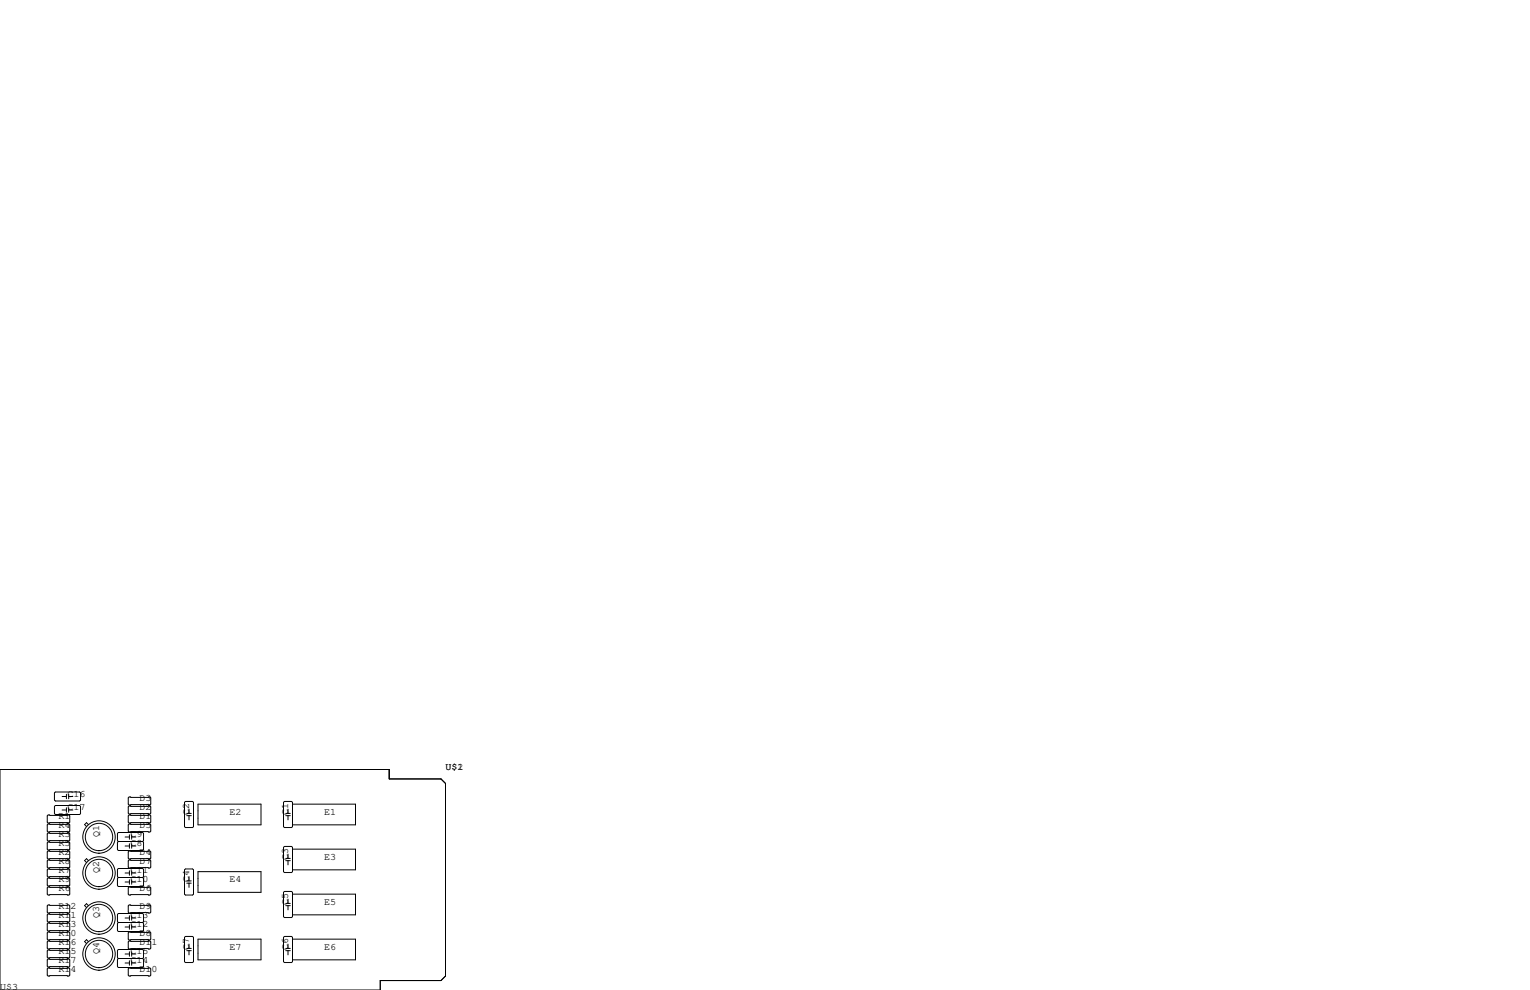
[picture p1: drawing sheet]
<svg xmlns="http://www.w3.org/2000/svg" width="432mm" height="279mm" viewBox="0 0 432 279" stroke-linecap="round" stroke-linejoin="round" font-family="sans-serif">
<g fill="none" stroke="#000" stroke-width=".28">
<path d="M0 217.2h109.9v2.6h14.6l1.2 1.3v54.4l-1.2 1.2h-17.2v2.7h-107.3zM13.6 230h5.8l.3 .3v1.7l-.3 .3h-5.8l-.3-.3v-1.7zM13.6 232.5h5.8l.3 .3v1.8l-.3 .2h-5.8l-.3-.2v-1.8zM13.6 235.1h5.8l.3 .2v1.8l-.3 .3h-5.8l-.3-.3v-1.8zM13.6 237.6h5.8l.3 .3v1.7l-.3 .3h-5.8l-.3-.3v-1.7zM15.6 223.5h6.9l.2 .3v2l-.2 .3h-6.9l-.2-.3v-2zM15.6 227.3h6.9l.2 .3v2l-.2 .3h-6.9l-.2-.3v-2zM17.5 224.8h1.2M17.5 228.6h1.2M18.7 224.2v1.2M18.7 228v1.2M19.4 224.8h1.2"/>
<path d="M19.4 224.2v1.2M19.4 228v1.2M19.4 228.6h1.2M24.9 232.7l-.5-.5-.5 .5 .5 .5M33.4 237.5l-.3-.3v-2l.3-.3h6.9l.2 .3v2l-.2 .3M33.4 237.5l-.3 .2v2.1l.3 .2h6.9l.2-.2v-2.1l-.2-.2M33.4 237.5h6.9M35.3 238.8h1.2M35.3 236.2h1.2M36.4 224.9h5.9l.2 .3v1.7l-.2 .3h-5.9l-.2-.3v-1.7zM36.4 227.5h5.9l.2 .2v1.8l-.2 .2h-5.9l-.2-.2v-1.8zM36.4 230h5.9l.2 .3v1.7l-.2 .3h-5.9l-.2-.3v-1.7z"/>
<path d="M36.4 232.5h5.9l.2 .3v1.8l-.2 .2h-5.9l-.2-.2v-1.8zM36.5 235.6v1.3M36.5 238.1v1.3M37.2 238.8h1.2M37.2 235.6v1.3M37.2 238.1v1.3M37.2 236.2h1.2M52.3 226.2h2.1l.2 .2v6.9l-.2 .3h-2.1l-.2-.3v-6.9zM52.7 229.6h1.3M52.7 230.2h1.3M53.3 228.3v1.3M53.3 230.2v1.2"/>
<path d="M55.9 226.9h17.8v5.9h-17.8zM80.3 226.2h2l.3 .2v6.9l-.3 .3h-2l-.3-.3v-6.9zM80.3 238.9h2l.3 .2v6.9l-.3 .3h-2l-.3-.3v-6.9zM80.6 229.6h1.3M80.6 230.2h1.3M81.3 228.3v1.3M81.3 230.2v1.2M82.6 226.9h17.7v5.9h-17.7M82.6 239.6h17.7v5.9h-17.7M13.6 240.2h5.8l.3 .2v1.8l-.3 .2h-5.8l-.3-.2v-1.8zM13.6 242.7h5.8l.3 .3v1.7l-.3 .3h-5.8l-.3-.3v-1.7zM13.6 245.2h5.8l.3 .3v1.8l-.3 .2h-5.8l-.3-.2v-1.8z"/>
<path d="M13.6 247.8h5.8l.3 .2v1.8l-.3 .3h-5.8l-.3-.3v-1.8zM13.6 250.3h5.8l.3 .3v1.7l-.3 .3h-5.8l-.3-.3v-1.7zM13.6 255.4h5.8l.3 .3v1.7l-.3 .3h-5.8l-.3-.3v-1.7zM13.6 257.9h5.8l.3 .3v1.8l-.3 .2h-5.8l-.3-.2v-1.8zM24.9 242.9l-.5-.6-.5 .6 .5 .5M24.9 255.6l-.5-.6-.5 .6 .5 .5M33.4 247.6l-.3-.2v-2l.3-.3h6.9l.2 .3v2l-.2 .2M33.4 247.6l-.3 .3v2l.3 .3h6.9l.2-.3v-2l-.2-.3M33.4 247.6h6.9M35.3 248.9h1.2M35.3 246.4h1.2M35.3 259.1h1.2"/>
<path d="M36.2 250.6l.2-.3h5.9l.2 .3v1.7l-.2 .3h-5.9l-.2-.3zM36.2 255.7l.2-.3h5.9l.2 .3v1.7l-.2 .3h-5.9l-.2-.3zM36.4 240.2h5.9l.2 .2v1.8l-.2 .2h-5.9l-.2-.2v-1.8zM36.4 242.7h5.9l.2 .3v1.7l-.2 .3h-5.9l-.2-.3v-1.7zM36.5 245.7v1.3M36.5 248.3v1.3M36.5 258.4v1.3M37.2 245.7v1.3M37.2 248.3v1.3M37.2 258.4v1.3M37.2 248.9h1.2M37.2 246.4h1.2"/>
<path d="M37.2 259.1h1.2M52.1 245.5l.2-.3h2.1l.2 .3v6.8l-.2 .3h-2.1l-.2-.3zM52.7 248.6h1.3M52.7 249.3h1.3M53.3 247.4v1.2M53.3 249.3v1.1M55.9 246h17.8v5.8h-17.8zM80 251.8l.3-.2h2l.3 .2v6.9l-.3 .3h-2l-.3-.3zM80.6 242.3h1.3M80.6 242.9h1.3M80.6 255h1.3M80.6 255.6h1.3"/>
<path d="M81.3 241v1.3M81.3 242.9v1.2M81.3 253.7v1.3M81.3 255.6v1.2M82.6 252.3h17.7v5.9h-17.7M13.3 263.3l.3-.3h5.8l.3 .3v1.7l-.3 .3h-5.8l-.3-.3zM13.3 270.9l.3-.3h5.8l.3 .3v1.8l-.3 .2h-5.8l-.3-.2zM13.3 273.4l.3-.2h5.8l.3 .2v1.8l-.3 .3h-5.8l-.3-.3zM13.6 260.5h5.8l.3 .2v1.8l-.3 .3h-5.8l-.3-.3v-1.8zM13.6 265.6h5.8l.3 .2v1.8l-.3 .2h-5.8l-.3-.2v-1.8zM13.6 268.1h5.8l.3 .3v1.7l-.3 .3h-5.8l-.3-.3v-1.7zM24.9 265.7l-.5-.5-.5 .5 .5 .6"/>
<path d="M33.4 260.3l-.3-.2v-2l.3-.3h6.9l.2 .3v2l-.2 .2M33.4 260.3l-.3 .3v2l.3 .3h6.9l.2-.3v-2l-.2-.3M33.4 270.5l-.3-.2v-2.1l.3-.2h6.9l.2 .2v2.1l-.2 .2M33.4 270.5l-.3 .3v2l.3 .2h6.9l.2-.2v-2l-.2-.3M33.4 260.3h6.9M33.4 270.5h6.9M35.3 261.6h1.2M35.3 271.8h1.2M35.3 269.2h1.2M36.2 263.3l.2-.3h5.9l.2 .3v1.7l-.2 .3h-5.9l-.2-.3zM36.2 265.8l.2-.2h5.9l.2 .2v1.8l-.2 .2h-5.9l-.2-.2zM36.2 273.4l.2-.2h5.9l.2 .2v1.8l-.2 .3h-5.9l-.2-.3z"/>
<path d="M36.5 261v1.3M36.5 268.6v1.3M36.5 271.1v1.3M37.2 261v1.3M37.2 268.6v1.3M37.2 271.1v1.3M37.2 261.6h1.2M37.2 271.8h1.2M37.2 269.2h1.2M52.1 264.5l.2-.2h2.1l.2 .2v6.9l-.2 .3h-2.1l-.2-.3zM52.7 267.7h1.3M52.7 268.3h1.3"/>
<path d="M53.3 266.4v1.3M53.3 268.3v1.2M55.9 265h17.8v5.9h-17.8zM80 264.5l.3-.2h2l.3 .2v6.9l-.3 .3h-2l-.3-.3zM80.6 267.7h1.3M80.6 268.3h1.3M81.3 266.4v1.3M81.3 268.3v1.2M82.6 265h17.7v5.9h-17.7"/>
<circle cx="27.9" cy="236.2" r="4.6"/>
<circle cx="27.9" cy="236.2" r="3.9"/>
<circle cx="27.9" cy="259.1" r="4.6"/>
<circle cx="27.9" cy="246.4" r="4.6"/>
<circle cx="27.9" cy="259.1" r="3.9"/>
<circle cx="27.9" cy="246.4" r="3.9"/>
<circle cx="27.9" cy="269.2" r="4.6"/>
<circle cx="27.9" cy="269.2" r="3.9"/>
</g>
<g font-size="2.8">
<text x="125.7" y="217.2">U$1</text>
<text x="129.1" y="217.2">2</text>
<text x="19" y="224.8">C16</text>
<text x="39.4" y="226.1">D3</text>
<text x="16.5" y="231.1">R1</text>
<text x="16.5" y="233.7">R4</text>
<text x="19" y="228.6">C17</text>
<text x="39.4" y="231.1">D1</text>
<text x="39.4" y="228.6">D2</text>
<text x="39.4" y="233.7">D5</text>
<text x="53.3" y="229.9" transform="rotate(-90 53.3 229.9)">C2</text>
<text x="64.8" y="229.9">E2</text>
<text x="81.3" y="229.9" transform="rotate(-90 81.3 229.9)">C1</text>
<text x="91.4" y="229.9">E1</text>
<text x="16.5" y="236.2">R3</text>
<text x="16.5" y="238.8">R5</text>
<text x="27.9" y="236.2" transform="rotate(-90 27.9 236.2)">Q1</text>
<text x="36.8" y="238.8">C8</text>
<text x="36.8" y="236.2">C9</text>
<text x="16.5" y="241.3">R2</text>
<text x="16.5" y="243.8">R8</text>
<text x="39.4" y="241.3">D4</text>
<text x="39.4" y="243.8">D7</text>
<text x="81.3" y="242.6" transform="rotate(-90 81.3 242.6)">C3</text>
<text x="91.4" y="242.6">E3</text>
<text x="16.5" y="251.5">R6</text>
<text x="16.5" y="246.4">R7</text>
<text x="16.5" y="248.9">R9</text>
<text x="27.9" y="246.4" transform="rotate(-90 27.9 246.4)">Q2</text>
<text x="36.8" y="248.9">C10</text>
<text x="36.8" y="246.4">C11</text>
<text x="39.4" y="251.5">D6</text>
<text x="53.3" y="248.9" transform="rotate(-90 53.3 248.9)">C4</text>
<text x="64.8" y="248.9">E4</text>
<text x="16.5" y="256.5">R12</text>
<text x="39.4" y="256.5">D9</text>
<text x="81.3" y="255.3" transform="rotate(-90 81.3 255.3)">C5</text>
<text x="91.4" y="255.3">E5</text>
<text x="16.5" y="259.1">R11</text>
<text x="16.5" y="261.6">R13</text>
<text x="27.9" y="259.1" transform="rotate(-90 27.9 259.1)">Q3</text>
<text x="36.8" y="261.6">C12</text>
<text x="36.8" y="259.1">C13</text>
<text x="16.5" y="264.2">R10</text>
<text x="16.5" y="266.7">R16</text>
<text x="16.5" y="269.2">R15</text>
<text x="27.9" y="269.2" transform="rotate(-90 27.9 269.2)">Q4</text>
<text x="36.8" y="269.2">C15</text>
<text x="39.4" y="264.2">D8</text>
<text x="39.4" y="266.7">D11</text>
<text x="53.3" y="268" transform="rotate(-90 53.3 268)">C7</text>
<text x="64.8" y="268">E7</text>
<text x="81.3" y="268" transform="rotate(-90 81.3 268)">C6</text>
<text x="91.4" y="268">E6</text>
<text x="16.5" y="274.3">R14</text>
<text x="16.5" y="271.8">R17</text>
<text x="36.8" y="271.8">C14</text>
<text x="39.4" y="274.3">D10</text>
<text x="0" y="279.4">U$3</text>
</g>
</svg>
